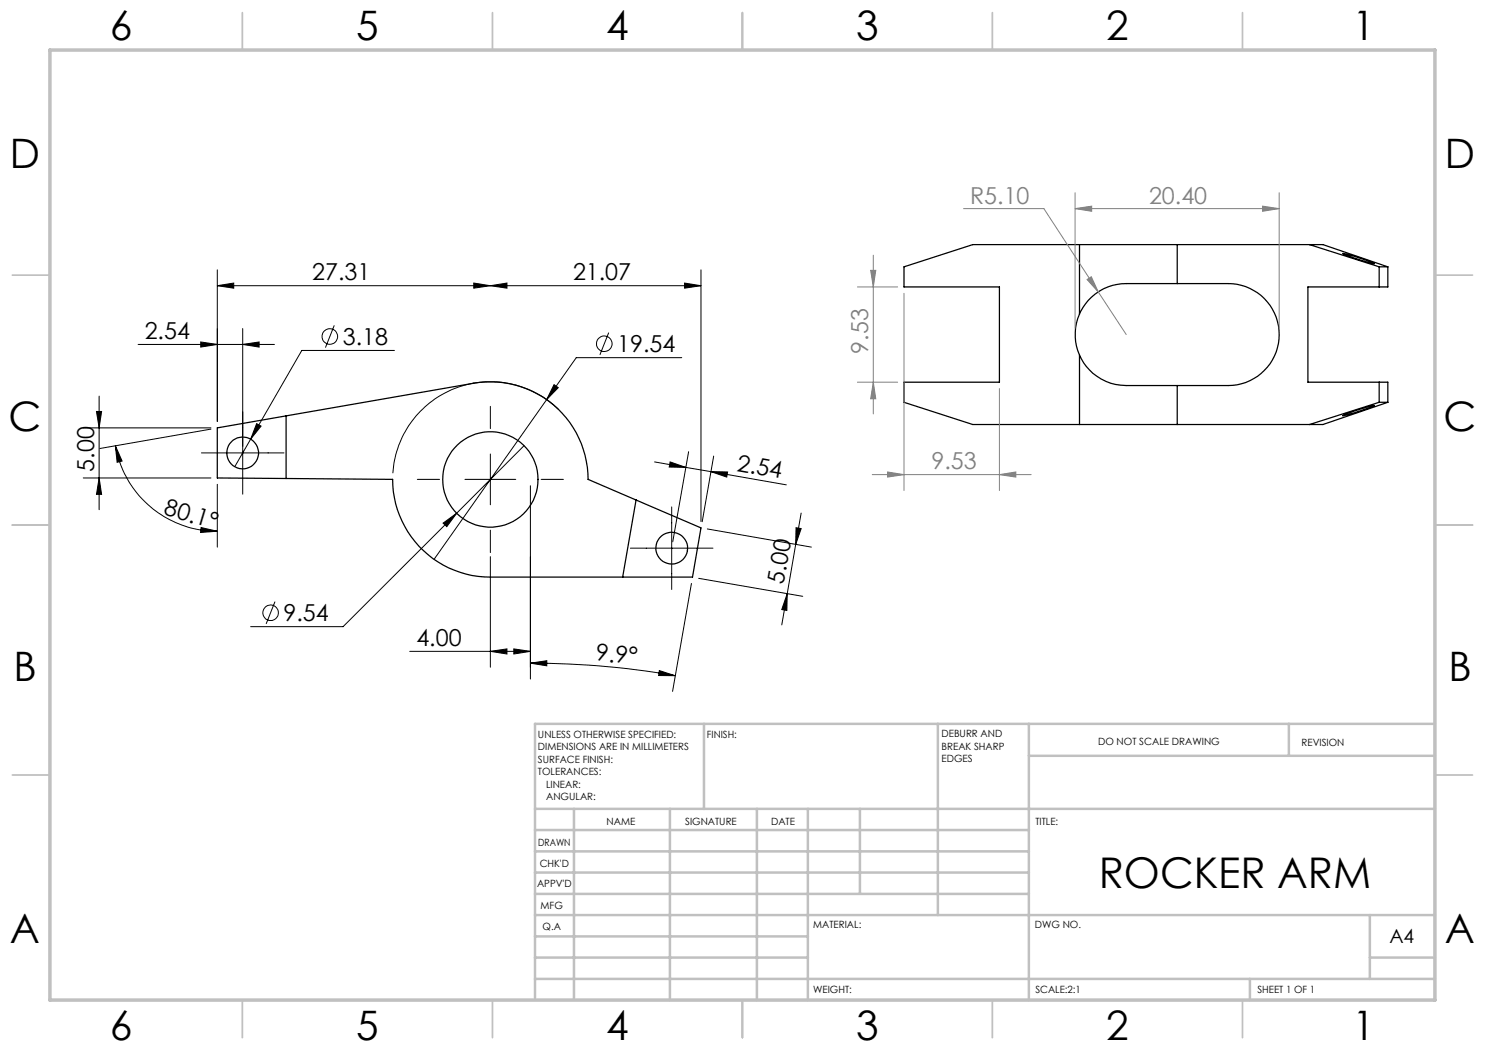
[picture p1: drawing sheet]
<svg xmlns="http://www.w3.org/2000/svg" width="297mm" height="210mm" viewBox="0 0 297 210" stroke-linecap="round" stroke-linejoin="round" font-family="sans-serif">
<g fill="none" stroke="#000" stroke-width=".25">
<path d="M215.9 48.9h19.5M215.9 48.9v13.9M215.9 48.9h-21.3l-13.8 4.5v4h19.1v19h-19.1v4.1l13.8 4.4h21.3M235.4 56.7h10.2a10.2 10.2 0 0 1 10.2 10.2 10.2 10.2 0 0 1-10.2 10.2h-10.2M235.4 56.7h-7.8a12.4 12.4 0 0 0-7.8 1.6 10.1 10.1 0 0 0-3.9 4.5M235.4 48.9v7.8M235.4 48.9h29.2l13 4.5M261.9 48.9l13.9 4.5M268.5 50.7l3.9 1 2.5 1-4.1-1.1zM275.8 53.4v4M275.8 53.4h1.8M277.6 53.4v4h-16v19h16v4.1"/>
<path d="M215.9 71a10.2 10.2 0 0 0 10.5 6.1h9M215.9 62.8a10.2 10.2 0 0 0 0 8.2M215.9 71v13.9M235.4 77.1v7.8M275.8 76.4v4.1M57.2 83.2l37.5-6.5a19.5 19.5 0 0 1 22.9 19.2l9.6 4.1M57.2 83.2l-13.7 2.4v10l35 .3a19.5 19.5 0 0 0 19.6 19.5h40.4l1.7-9.8-13-5.6M57.2 83.2v12.5M215.9 84.9h19.5M268.6 83.1l2.9-1.1 3.4-.9-3.7 1.4zM275.8 80.5h1.8M275.8 80.5l-13.9 4.4"/>
<path d="M277.6 80.5l-13 4.4h-29.2M127.2 100l-2.7 15.4"/>
<circle cx="48.5" cy="90.6" r="3.2"/>
<circle cx="98.1" cy="95.9" r="9.5"/>
<circle cx="134.3" cy="109.6" r="3.2"/>
</g>
<g fill="none" stroke="#000" stroke-width=".2">
<path d="M43.5 57.1l3.2-.5v1zM43.5 57.1h96.7M43.5 54v30.3M94.8 56.6l3.3 .5-3.3 .5zM98.1 57.1l3.3-.5v1zM136.9 56.6l3.3 .5-3.3 .5zM140.2 54v50.3M19.8 79.2v22.7M27.6 68.9h27.3M40.1 68.4l3.4 .5-3.4 .5zM48.5 68.9l3.3-.5v1zM48.5 65.7v33.1"/>
<path d="M66.9 65.1l-1.8 4.4M78.9 70.1h-18.5l-10.3 17.7M110.8 76.9l.9 .6-2.4 2.4zM121.7 66.5l-1.7 4.5M136.3 71.5h-21l-28.5 40.4M16.7 85.6h25.5M16.7 95.6h25.5M19.3 82.3h1l-.5 3.3zM19.8 95.6l.5 3.3h-1zM23.1 89.1l1.3 3.1-1 .3zM23.1 89.1a20.7 20.7 0 0 0 20.4 17.1M40.3 90.6h16.5"/>
<path d="M42.2 85.8l-22.2 3.9M43.5 96.9v12.5M50.1 87.8l-3.1 5.5M51.3 84.7l.9 .5-2.1 2.6zM83.5 95.9h4.4M93 95.9h10.2M98.1 81.3v4.4M98.1 90.8v10.2M104.8 89.1l-36.2 36.2h-18.5M106.1 97.1v38.7M108.2 95.9h4.5M111.8 81.9a19.5 19.5 0 0 0-20.7-4.3 19.5 19.5 0 0 0-12.5 17"/>
<path d="M130.9 92.4l6.3 1.1M134 92.4l3.2 1.1-3.4-.1zM137.2 93.5l5 .8M137.7 90.3l-3.2 18.1M142.2 94.3l3.3 .1-.2 1zM142.2 94.3l15.1 2.7M142.7 91.2l-2.3 13.1M40.2 105.5l3.3 .7-3.4 .3zM88.6 104.6l2.7-2-1.9 2.7zM98.1 106v4.5M98.1 111.3v22.1M126.1 109.6h16.5"/>
<path d="M134.3 101.4v16.5M138.3 116.7l-3.8 21.6M139.7 115.7l20.8 3.6M141.5 105.8l20.8 3.6M157.4 118.7v3.4l-1-.2zM157.4 118.7l-1 6.3M159.1 108.9l-1.7 9.8M159.2 105.5l1 .2-1.1 3.2zM160.2 102.6l-1.1 6.3M55 120.3l-1.8 4.5M82 130.3h24.1M98.1 130.3l3.3-.5v1z"/>
<path d="M102.8 129.8l3.3 .5-3.3 .5zM106.1 132.6l3.3-.5v1.1zM106.1 132.6a163.9 163.9 0 0 1 28.9 2.5M131.9 134.1l3.1 1h-3.3z"/>
<circle cx="66" cy="67.3" r="1.55"/>
<circle cx="120.9" cy="68.8" r="1.56"/>
<circle cx="54.1" cy="122.6" r="1.56"/>
</g>
<g fill="none" stroke="#808080" stroke-width=".2">
<path d="M215 38.6v27M255.8 38.6v27M171.5 57.4h8M174.1 54.1h1.1l-.5 3.3zM174.7 51v31.8M180.8 58.7v39.4M192.7 41.7h16.1l10.8 16.7M215 41.7l3.3-.5v1.1zM215 41.7h40.8M217.4 55.9l.9-.6 1.3 3.1zM219.6 58.4l5.6 8.5M252.5 41.2l3.3 .5-3.3 .6z"/>
<path d="M171.5 76.4h8M174.7 76.4l.5 3.4h-1.1zM199.9 77.7v20.4M174.4 94.9h31.8M177.5 94.4l3.3 .5-3.3 .5zM199.9 94.9l3.3-.5v1z"/>
</g>
<g fill="none" stroke="#c0c0c0" stroke-width=".35">
<path d="M48.5 2.5v7.5M98.5 2.5v7.5M148.5 2.5v7.5M198.5 2.5v7.5M248.5 2.5v7.5M2.5 55h7.5M287 55h7.5M2.5 105h7.5M287 105h7.5M2.5 155h7.5M287 155h7.5M48.5 200v7.5"/>
<path d="M98.5 200v7.5M148.5 200v7.5M198.5 200v7.5M248.5 200v7.5"/>
</g>
<g fill="none" stroke="#c0c0c0" stroke-width=".5">
<path d="M140.8 144.8v17M187.6 144.8v38.2M205.8 144.8v55.2M205.8 151.2h81.2M257.8 144.8v6.4M287 144.8h-180v55.2M107 161.8h180M107 178.8h98.8M107 174.5h98.8M107 170.3h98.8M107 166h98.8M114.8 161.8v38.2"/>
<path d="M134 161.8v38.2M151.4 161.8v38.2M161.6 161.8v38.2M172 161.8v17M107 195.8h180M107 191.5h54.6M107 187.3h54.6M107 183h180M250 195.8v4.2M274 191.5h13M274 183v12.8"/>
</g>
<path d="M10 10h277v190h-277z" fill="none" stroke="#c0c0c0" stroke-width=".7"/>
<g fill="#000">
<path d="M110.8 76.9l-1.5 3 2.4-2.4zM43.5 57.1l3.2-.5v1zM94.8 56.6l3.3 .5-3.3 .5zM51.3 84.7l-1.2 3.1 2.1-2.6zM88.6 104.6l.8 .7 1.9-2.7z"/>
<path d="M19.3 82.3h1l-.5 3.3zM19.8 95.6l.5 3.3h-1z"/>
<path d="M23.1 89.1l1.3 3.1-1 .3zM40.2 105.5l3.3 .7-3.4 .3z"/>
<path d="M134 92.4l3.2 1.1-3.4-.1zM142.2 94.3l3.3 .1-.2 1z"/>
<path d="M157.4 118.7v3.4l-1-.2zM159.2 105.5l1 .2-1.1 3.2z"/>
<path d="M102.8 129.8l3.3 .5-3.3 .5zM98.1 130.3l3.3-.5v1zM136.9 56.6l3.3 .5-3.3 .5zM98.1 57.1l3.3-.5v1zM48.5 68.9l3.3-.5v1zM40.1 68.4l3.4 .5-3.4 .5z"/>
<path d="M131.9 134.1l3.1 1h-3.3zM106.1 132.6l3.3-.5v1.1z"/>
</g>
<g fill="#808080">
<path d="M217.4 55.9l.9-.6 1.3 3.1z"/>
<path d="M215 41.7l3.3-.5v1.1zM252.5 41.2l3.3 .5-3.3 .6z"/>
<path d="M174.7 76.4l.5 3.4h-1.1zM174.1 54.1h1.1l-.5 3.3z"/>
<path d="M177.5 94.4l3.3 .5-3.3 .5zM199.9 94.9l3.3-.5v1z"/>
</g>
<text font-size="8.5" x="219.8" y="177.5">ROCKER ARM</text>
<g font-size="8.1">
<text x="22" y="8">6</text>
<text x="71.2" y="8">5</text>
<text x="121.2" y="8">4</text>
<text x="171.2" y="8">3</text>
<text x="221.2" y="8">2</text>
<text x="270.5" y="8">1</text>
<text x="2" y="33.6">D</text>
<text x="289" y="33.6">D</text>
<text x="1.7" y="86.1">C</text>
<text x="288.7" y="86.1">C</text>
<text x="2.7" y="136.1">B</text>
<text x="289.7" y="136.1">B</text>
<text x="2" y="188.6">A</text>
<text x="289" y="188.6">A</text>
<text x="22" y="208">6</text>
<text x="71.2" y="208">5</text>
<text x="121.2" y="208">4</text>
<text x="171.2" y="208">3</text>
<text x="221.2" y="208">2</text>
<text x="270.5" y="208">1</text>
</g>
<g font-size="4.7" fill="#808080">
<text x="194" y="40.7">R5.10</text>
<text x="229.8" y="40.7">20.40</text>
<text x="173.7" y="70.7" transform="rotate(-90 173.7 70.7)">9.53</text>
<text x="186.3" y="93.9">9.53</text>
</g>
<g font-size="4.7">
<text x="62.4" y="56.1">27.31</text>
<text x="114.6" y="56.1">21.07</text>
<text x="28.9" y="67.9">2.54</text>
<text x="68.5" y="69">3.18</text>
<text x="123.4" y="70.4">19.54</text>
<text x="18.8" y="94.3" transform="rotate(-90 18.8 94.3)">5.00</text>
<text x="147.3" y="94.2" transform="rotate(10 147.3 94.2)">2.54</text>
<text x="32.6" y="102.8" transform="rotate(17 32.6 102.8)">80.1°</text>
<text x="156.7" y="117" transform="rotate(-80 156.7 117)">5.00</text>
<text x="56.7" y="124.3">9.54</text>
<text x="83.3" y="129.3">4.00</text>
<text x="119" y="132" transform="rotate(6 119 132)">9.9°</text>
</g>
<text font-size="3.9" x="277.9" y="188.5">A4</text>
<g font-size="2">
<text x="107.6" y="147.6">UNLESS OTHERWISE SPECIFIED:</text>
<text x="141.4" y="147.6">FINISH:</text>
<text x="188.3" y="147.5">DEBURR AND</text>
<text x="188.3" y="150">BREAK SHARP</text>
<text x="219.6" y="149">DO NOT SCALE DRAWING</text>
<text x="260.3" y="149.2">REVISION</text>
<text x="107.6" y="150.1">DIMENSIONS ARE IN MILLIMETERS</text>
<text x="107.6" y="152.6">SURFACE FINISH:</text>
<text x="107.6" y="155.1">TOLERANCES:</text>
<text x="188.3" y="152.5">EDGES</text>
<text x="109.2" y="157.6">LINEAR:</text>
<text x="109.2" y="160.1">ANGULAR:</text>
<text x="121.3" y="165">NAME</text>
<text x="137" y="164.9">SIGNATURE</text>
<text x="154.2" y="164.9">DATE</text>
<text x="207.1" y="164.9">TITLE:</text>
<text x="107.6" y="169.1">DRAWN</text>
<text x="107.9" y="173.3">CHK'D</text>
<text x="107.4" y="177.4">APPV'D</text>
<text x="108.1" y="181.8">MFG</text>
<text x="108.5" y="186">Q.A</text>
<text x="162.6" y="185.5">MATERIAL:</text>
<text x="207" y="185.5">DWG NO.</text>
<text x="162.6" y="198.5">WEIGHT:</text>
<text x="207.1" y="198.6">SCALE:2:1</text>
<text x="251.5" y="198.6">SHEET 1 OF 1</text>
</g>
</svg>
